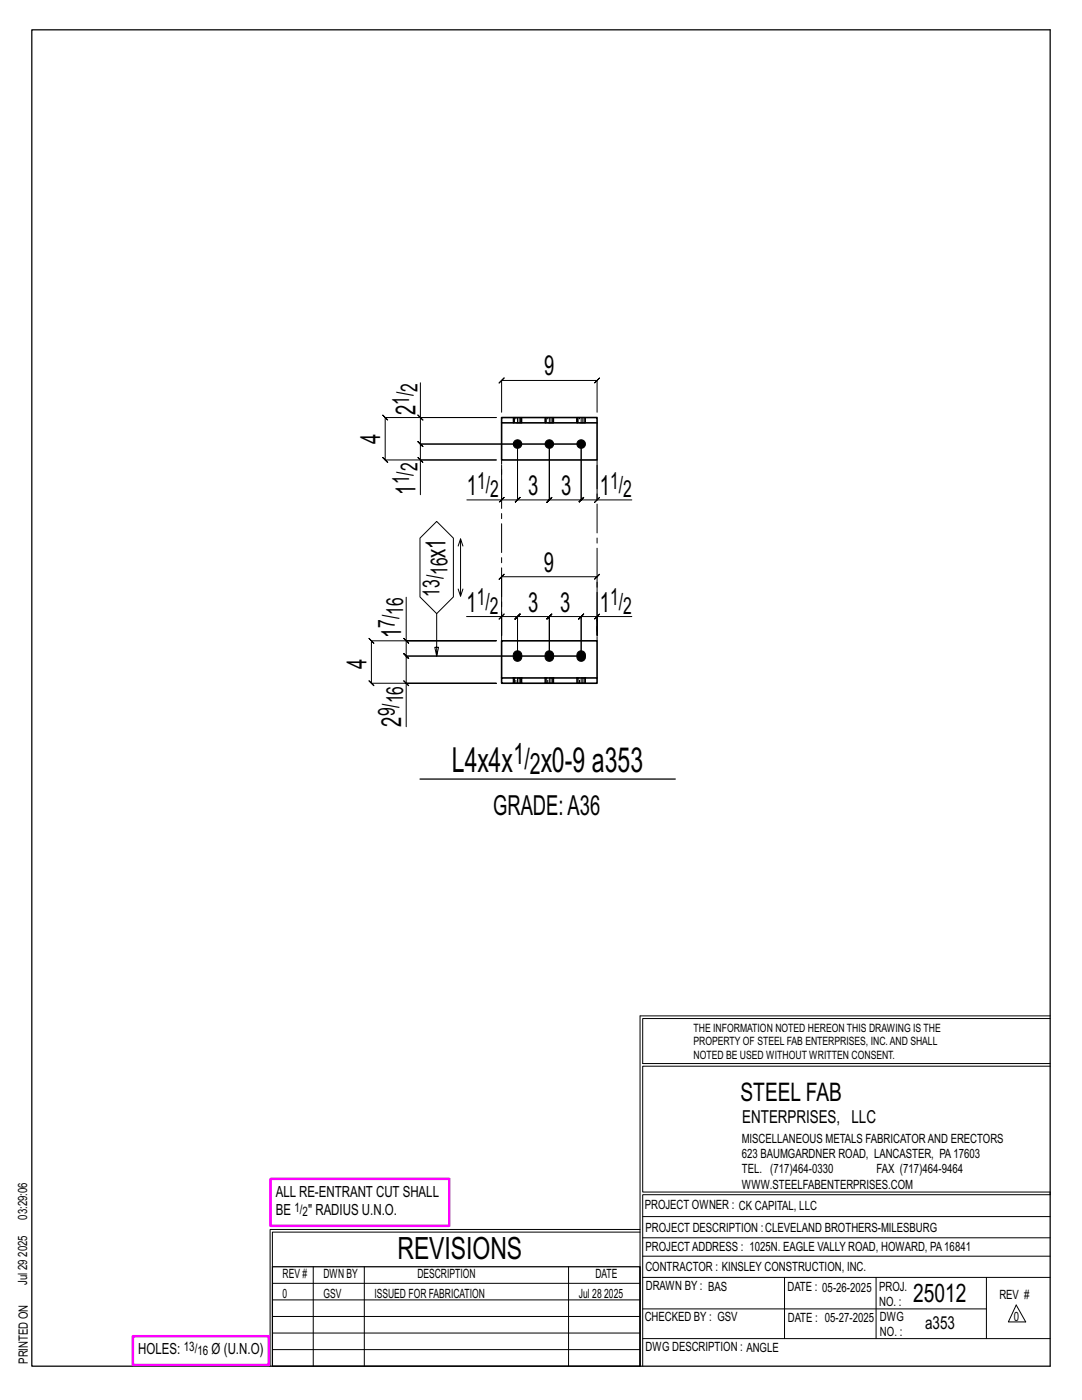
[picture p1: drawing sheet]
<svg xmlns="http://www.w3.org/2000/svg" width="216mm" height="279mm" viewBox="0 0 216 279" stroke-linecap="round" stroke-linejoin="round" font-family="sans-serif">
<g fill="none" stroke="#000" stroke-width=".2">
<path d="M83.9 76.4v6.9h15.1h-22.1l-.5-.5 1 1-.5-.5v8.5l-.5-.5 1 1-.5-.5h22.1h-15.1v6.9M83.4 91.3l1 1zM83.4 82.8l1 1zM83.9 83.3v5.3l-.5-.5 1 1-.5-.5h32.1M100.1 92.9v6.9h-6.9M100.1 82.3v-6.4l-.5 .5 1-1-.5 .5h19l-.5 .5 1-1-.5 .5v6.4M116 88.6v11.2l.5-.5-1 1 .5-.5h-6.4l.5-.5-1 1 .5-.5v-11.2v11.2l.5-.5-1 1 .5-.5h-6.3l.5-.5-1 1 .5-.5v-11.2v11.2l.5-.5-1 1 .5-.5h-3.2M116 88.6v11.2l-.5 .5 1-1-.5 .5h3.1M116 88.6h-32.1l-.5-.5 1 1-.5-.5v3.2M119.1 92.9v6.9h7M81.1 119.2v8.7h17.9h-24.9l-.5-.5 1 1-.5-.5v8.5l-.5-.5 1 1-.5-.5h24.9h-17.9v8.6M83.8 107.4l3.3-3.3 3.4 3.3v11.7l-3.4 3.4-3.3-3.4z"/>
<path d="M91.4 117.5l.5 1.5 .5-1.5M91.9 107.5l-.5 1.5M92.4 109l-.5-1.5v11.5M99.6 100.3l1-1zM118.6 100.3l1-1zM80.6 135.9l1 1zM80.6 127.4l1 1zM81.1 127.9v3l-.5-.5 1 1-.5-.5h34.9M87.1 122.5v8.4l-.3-1.7h.7l-.4 1.7M93.1 123h7v3.8v-11.7l-.5 .5 1-1-.5 .5h19l-.5 .5 1-1-.5 .5v11.7v-3.8h7M100.1 123h3.2l-.5 .5 1-1-.5 .5v7.9v-7.9l-.5 .5 1-1-.5 .5h6.3l-.5 .5 1-1-.5 .5v7.9v-7.9l-.5 .5 1-1-.5 .5h6.4l-.5 .5 1-1-.5 .5v7.9M100.6 122.5l-1 1z"/>
<path d="M116 130.9h-34.9l-.5-.5 1 1-.5-.5v5.5M119.1 123h-3.1l.5-.5-1 1 .5-.5v7.9M119.6 122.5l-1 1zM127.7 202.7v70M127.7 202.7h81.8M209.5 203.3h-81.3v9h81.3M209.5 212.8h-81.3v25.1h81.3v.5h-81.3v34.3M54.4 259.4h73.3M54.4 256.1h73.3M62.5 252.8v19.9M72.7 252.8v19.9M113.4 252.8v19.9"/>
<path d="M127.7 245.4h-73.8v27.3M127.7 245.9h-73.3v6.9M128.2 242.8h81.3M128.2 254.9h81.3M128.2 250.7h81.3M128.2 247h81.3M156.5 254.9v12.2M174.8 254.9v12.2M196.8 254.9v12.2M54.4 269.3h73.3M54.4 266h73.3M54.4 262.7h73.3"/>
<path d="M128.2 261.2h68.6M128.2 267.1h81.3M202.8 260.4l1.9 3.4h-3.5z"/>
</g>
<path d="M6.3 6h203.2v266.7h-203.2zM83.8 155.5h51M54.4 252.8h73.3v19.9h-73.3z" fill="none" stroke="#000" stroke-width=".25"/>
<path d="M54 235.3h35.6v9.3h-35.6zM26.5 266.7h27.1v5.7h-27.1z" fill="none" stroke="#f0f" stroke-width=".5"/>
<g fill="#000" stroke="#000" stroke-width=".2">
<path d="M102.7 130.1a.91 .91 0 0 1 1.1-.1 .91 .91 0 0 1 .3 1.1 .9 .9 0 0 1-1.1 .9 .9 .9 0 0 1-.6-1.3zM109 130.1a.91 .91 0 0 1 1.1-.1 .91 .91 0 0 1 .4 1.1 .9 .9 0 0 1-1.1 .9 .9 .9 0 0 1-.6-1.3zM115.4 130.1a.91 .91 0 0 1 1.1-.1 .91 .91 0 0 1 .3 1.1 .9 .9 0 0 1-1.1 .9 .9 .9 0 0 1-.6-1.3z"/>
<circle cx="103.3" cy="88.6" r=".86"/>
<circle cx="109.6" cy="88.6" r=".86"/>
<circle cx="116" cy="88.6" r=".86"/>
</g>
<g fill="none" stroke="#000" stroke-width=".32">
<path d="M100.1 83.3h19v1.1h-19zM100.1 84.4v7.4h19v-7.4M100.1 135.3h19v1.1h-19zM100.1 135.3v-7.4h19v7.4M102.4 135.3h.1M102.4 136.4h.1M104.1 135.3h.1M104.1 136.4h.1M108.8 135.3h.1M108.8 136.4h.1M110.5 135.3h.1M110.5 136.4h.1"/>
<path d="M115.1 135.3h.1M115.1 136.4h.1M116.8 135.3h.1M116.8 136.4h.1"/>
</g>
<g fill="none" stroke="#000" stroke-width=".2" stroke-dasharray="2 1.4">
<path d="M102.4 83.3l.1 1.1zM102.5 83.3h.2M102.9 83.3h-.2v1.1h-.2M102.9 84.4h.4v-1.1h-.4v1.1h-.2M103.3 83.3h.3v1.1h-.3M103.6 83.3h.3v1.1h-.3M103.9 83.3h.2v1.1h-.2M104.1 83.3v1.1M108.8 83.3v1.1zM108.8 83.3h.2M109.3 83.3h-.3v1.1h-.2M109.3 84.4h.3v-1.1h-.3v1.1h-.3"/>
<path d="M109.6 83.3h.3v1.1h-.3M109.9 83.3h.3v1.1h-.3M110.2 83.3h.2v1.1h-.2M110.4 83.3v1.1M115.1 83.3l.1 1.1zM115.2 83.3h.2M115.6 83.3h-.2v1.1h-.2M115.6 84.4h.4v-1.1h-.4v1.1h-.2M116 83.3h.3v1.1h-.3M116.3 83.3h.3v1.1h-.3M116.6 83.3h.2v1.1h-.2M116.8 83.3v1.1"/>
<path d="M102.4 135.3h.1M102.4 135.3v1.1M102.5 136.4h-.1M102.7 136.4h-.2v-1.1h.2M102.9 135.3h.4v1.1h-.4zM102.9 136.4h-.2v-1.1h.2M103.3 136.4h.3v-1.1h.3M103.3 135.3h.3M103.6 136.4h.3v-1.1h.2M103.9 136.4h.2v-1.1M104.1 136.4v-1.1M104.1 136.4h.1"/>
<path d="M108.8 135.3h.1M108.8 135.3v1.1M108.8 136.4h.1M109 136.4h-.2v-1.1h.2M109.3 135.3h.3v1.1h-.3zM109.3 136.4h-.3v-1.1h.3M109.6 136.4h.3v-1.1h.3M109.6 135.3h.3M109.9 136.4h.3v-1.1h.2M110.2 136.4h.2l.1-1.1M110.5 136.4v-1.1M110.5 136.4h-.1"/>
<path d="M115.1 135.3h.1M115.1 135.3v1.1M115.2 136.4h-.1M115.4 136.4h-.2v-1.1h.2M115.6 135.3h.4v1.1h-.4zM115.6 136.4h-.2v-1.1h.2M116 136.4h.3v-1.1h.3M116 135.3h.3M116.3 136.4h.3v-1.1h.2M116.6 136.4h.2v-1.1M116.8 136.4v-1.1M116.8 136.4h.1"/>
</g>
<path d="M119.1 91.8v36.1M100.1 127.9v-36.1" fill="none" stroke="#000" stroke-width=".2" stroke-dasharray="5.8 1 1 1"/>
<g font-size="6.9">
<text x="90.2" y="154">L4x4x</text>
<text x="107.9" y="154">x0-9 a353</text>
</g>
<text font-size="6.1" x="79.3" y="251.3">REVISIONS</text>
<g font-size="5.9">
<text x="102.5" y="152.5">1/</text>
<text x="105.7" y="154.5">2</text>
</g>
<g font-size="5.5">
<text x="108.6" y="74.9">9</text>
<text x="82.9" y="82.8" transform="rotate(-90 82.9 82.8)">2</text>
<text x="75.9" y="88.6" transform="rotate(-90 75.9 88.6)">4</text>
<text x="82.9" y="98.7" transform="rotate(-90 82.9 98.7)">1</text>
<text x="93.2" y="98.8">1</text>
<text x="105.4" y="98.8">3</text>
<text x="112" y="98.8">3</text>
<text x="119.7" y="98.8">1</text>
<text x="88.9" y="111.3" transform="rotate(-90 88.9 111.3)">x1</text>
<text x="108.5" y="114.1">9</text>
<text x="93.1" y="122.1">1</text>
<text x="105.4" y="122.1">3</text>
<text x="111.8" y="122.1">3</text>
<text x="119.7" y="122.1">1</text>
<text x="80.1" y="127.3" transform="rotate(-90 80.1 127.3)">1</text>
<text x="73.1" y="133.4" transform="rotate(-90 73.1 133.4)">4</text>
<text x="80.1" y="145" transform="rotate(-90 80.1 145)">2</text>
<text x="98.4" y="162.7">GRADE:A36</text>
</g>
<g font-size="5.1">
<text x="147.8" y="219.8">STEEL FAB</text>
<text x="182.2" y="259.9">25012</text>
</g>
<g font-size="4.7">
<text x="81.6" y="80.7" transform="rotate(-90 81.6 80.7)">1/</text>
<text x="83.3" y="78.1" transform="rotate(-90 83.3 78.1)">2</text>
<text x="83.3" y="94.1" transform="rotate(-90 83.3 94.1)">2</text>
<text x="81.6" y="96.7" transform="rotate(-90 81.6 96.7)">1/</text>
<text x="95.2" y="97.5">1/</text>
<text x="97.8" y="99.2">2</text>
<text x="121.7" y="97.5">1/</text>
<text x="124.3" y="99.2">2</text>
<text x="87.7" y="119.1" transform="rotate(-90 87.7 119.1)">13/</text>
<text x="89.3" y="114.8" transform="rotate(-90 89.3 114.8)">16</text>
<text x="78.8" y="125.3" transform="rotate(-90 78.8 125.3)">7/</text>
<text x="80.5" y="122.7" transform="rotate(-90 80.5 122.7)">16</text>
<text x="95.1" y="120.8">1/</text>
<text x="97.8" y="122.5">2</text>
<text x="121.7" y="120.8">1/</text>
<text x="124.3" y="122.5">2</text>
<text x="78.8" y="143" transform="rotate(-90 78.8 143)">9/</text>
<text x="80.5" y="140.4" transform="rotate(-90 80.5 140.4)">16</text>
</g>
<g font-size="3.6">
<text x="148.1" y="224.1">ENTERPRISES, LLC</text>
<text x="184.6" y="265.2">a353</text>
</g>
<g font-size="3.1">
<text x="55" y="238.9">ALL RE-ENTRANT CUT SHALL</text>
<text x="55" y="242.5">BE</text>
<text x="61.5" y="242.5">&quot; RADIUS U.N.O.</text>
<text x="27.6" y="270.2">HOLES:</text>
<text x="42.2" y="270.2">Ø (U.N.O)</text>
</g>
<g font-size="2.6">
<text x="58.8" y="241.8">1/</text>
<text x="60.4" y="242.7">2</text>
<text x="36.7" y="269.6">13/</text>
<text x="39.4" y="270.5">16</text>
</g>
<g font-size="2.5">
<text x="148" y="231.2">623 BAUMGARDNER ROAD, LANCASTER, PA17603</text>
<text x="148" y="228.1">MISCELLANEOUS METALS FABRICATORAND ERECTORS</text>
<text x="148" y="237.2">WWW.STEELFABENTERPRISES.COM</text>
<text x="148" y="234.2">TEL. (717)464-0330</text>
<text x="174.9" y="234.2">FAX (717)464-9464</text>
<text x="5.4" y="243.4" transform="rotate(-90 5.4 243.4)">03:29:06</text>
<text x="128.7" y="241.3">PROJECT OWNER : CK CAPITAL, LLC</text>
<text x="128.8" y="246">PROJECT DESCRIPTION :CLEVELAND BROTHERS-MILESBURG</text>
<text x="5.4" y="250.8" transform="rotate(-90 5.4 250.8)">2025</text>
<text x="128.8" y="249.7">PROJECTADDRESS : 1025N. EAGLE VALLY ROAD, HOWARD, PA16841</text>
<text x="5.4" y="256.5" transform="rotate(-90 5.4 256.5)">Jul 29</text>
<text x="56.4" y="255">REV #</text>
<text x="64.5" y="255">DWN BY</text>
<text x="83.3" y="255">DESCRIPTION</text>
<text x="118.8" y="255">DATE</text>
<text x="128.8" y="253.7">CONTRACTOR : KINSLEY CONSTRUCTION, INC.</text>
<text x="128.9" y="257.5">DRAWN BY : BAS</text>
<text x="157.1" y="257.6">DATE : 05-26-2025</text>
<text x="175.4" y="257.7">PROJ.</text>
<text x="56.4" y="259">0</text>
<text x="64.5" y="259">GSV</text>
<text x="74.7" y="259">ISSUED FOR FABRICATION</text>
<text x="115.5" y="259">Jul 28</text>
<text x="120.6" y="259">2025</text>
<text x="128.6" y="263.7">CHECKED BY : GSV</text>
<text x="157.2" y="263.7">DATE : 05-27-2025</text>
<text x="175.4" y="260.7">NO. :</text>
<text x="175.6" y="263.7">DWG</text>
<text x="199.4" y="259.2">REV #</text>
<text x="202.3" y="263.7">0</text>
<text x="128.8" y="269.7">DWG DESCRIPTION : ANGLE</text>
<text x="175.6" y="266.7">NO. :</text>
<text x="5.5" y="272.2" transform="rotate(-90 5.5 272.2)">PRINTED ON</text>
</g>
<g font-size="2.3">
<text x="138.4" y="208.6">PROPERTY OF STEEL FAB ENTERPRISES, INC.AND SHALL</text>
<text x="138.4" y="205.9">THE INFORMATION NOTED HEREON THIS DRAWING IS THE</text>
<text x="138.4" y="211.3">NOTED BE USED WITHOUT WRITTEN CONSENT.</text>
</g>
</svg>
